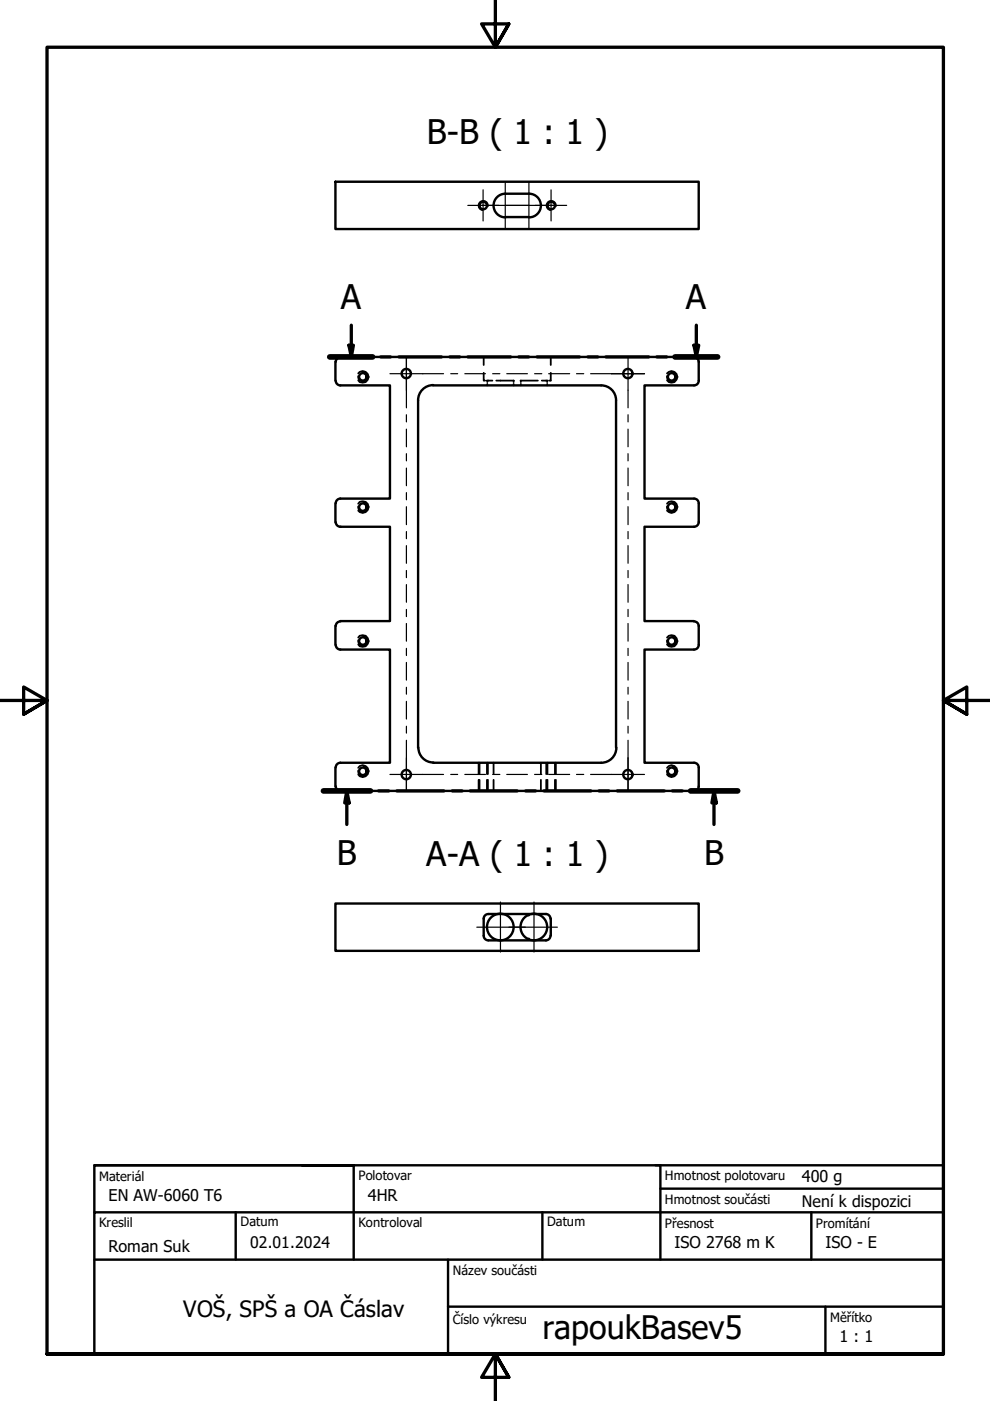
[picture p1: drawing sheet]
<svg xmlns="http://www.w3.org/2000/svg" width="210mm" height="297mm" viewBox="0 0 210 297" stroke-linecap="round" stroke-linejoin="round" font-family="sans-serif">
<g fill="none" stroke="#000" stroke-width=".38">
<path d="M75.9 79.2a1.23 1.23 0 0 1 1.9-.2 1.23 1.23 0 0 1 0 1.8 1.23 1.23 0 0 1-1.9-.2M102.6 79v1.7h.3M102.6 75.7v1.7M116.8 79v1.7h-.4M116.8 75.7v1.7M141.4 79.2a1.23 1.23 0 0 1 1.8-.2 1.23 1.23 0 0 1 0 1.8 1.23 1.23 0 0 1-1.8-.2M103.2 80.7h1.2M103.3 80.7v.3M103.3 81.4v.3M105.2 80.7h3.8M108.9 80.7v.3M108.9 81.4v.3"/>
<path d="M110.4 80.7h3.6M110.4 80.7v.3M110.4 81.4v.3M114.9 80.7h1.2M116 80.7v.3M116 81.4v.3M75.9 106.8a1.23 1.23 0 0 1 1.9-.2 1.23 1.23 0 0 1 0 1.8 1.23 1.23 0 0 1-1.9-.1M141.4 106.8a1.23 1.23 0 0 1 1.8-.2 1.23 1.23 0 0 1 0 1.8 1.23 1.23 0 0 1-1.8-.1M75.9 135.2a1.23 1.23 0 0 1 1.9-.2 1.23 1.23 0 0 1 0 1.8 1.23 1.23 0 0 1-1.9-.2M141.4 135.2a1.23 1.23 0 0 1 1.8-.2 1.23 1.23 0 0 1 0 1.8 1.23 1.23 0 0 1-1.8-.2M75.9 162.8a1.22 1.22 0 0 1 1.9-.2 1.22 1.22 0 0 1 0 1.8 1.22 1.22 0 0 1-1.9-.2M101.5 161.7v2.4"/>
<path d="M101.5 165.3v2.4M101.7 161.7v2.4M101.7 165.3v2.4M103.3 161.7v2.4M103.3 165.3v2.4M103.4 161.7v2.4M103.4 165.3v2.4M104.6 161.7v2.4M104.6 165.3v2.4M114.7 161.7v2.4M114.7 165.3v2.4M115.8 161.7v2.4"/>
<path d="M115.8 165.3v2.4M116.1 161.7v2.4M116.1 165.3v2.4M117.7 161.7v2.4M117.7 165.3v2.4M117.9 161.7v2.4M117.9 165.3v2.4M141.4 162.8a1.22 1.22 0 0 1 1.8-.2 1.22 1.22 0 0 1 0 1.8 1.22 1.22 0 0 1-1.8-.2"/>
</g>
<g fill="none" stroke="#000" stroke-width=".51">
<path d="M71.1 38.5h77v10.1h-77zM107.1 41.1h5.1a2.51 2.51 0 0 1 2.5 2.5 2.51 2.51 0 0 1-2.5 2.5M107.1 46h5M107.2 41.1a2.51 2.51 0 0 0-2.6 2.5 2.51 2.51 0 0 0 2.6 2.5M71.1 76.7v4M72.1 75.7h75M72.2 75.7a.98 .98 0 0 0-1 1M147.2 75.7a.98 .98 0 0 1 .9 1v4M71.2 80.7a.98 .98 0 0 0 1 1M72.1 81.7h10.6v24h-10.6M91.8 81.7h35.6M91.9 81.6a3.2 3.2 0 0 0-3.3 3.3v73.6"/>
<path d="M127.5 81.7a3.1 3.1 0 0 1 3.1 3.2v73.6M148.1 80.7a.98 .98 0 0 1-.9 1h-10.5v24h10.4a.99 .99 0 0 1 1 1M71.1 106.7v4M71.2 110.7a.98 .98 0 0 0 1 1M72.1 111.7h10.6v20h-10.6M72.2 105.7a.98 .98 0 0 0-1 1M148.1 110.7a.98 .98 0 0 1-.9 1h-10.5v20h10.4M148.1 106.7v4M71.1 132.7v4M71.2 136.7a.98 .98 0 0 0 1 1M72.1 137.7h10.6v24h-10.6M72.2 131.7a.98 .98 0 0 0-1 1"/>
<path d="M147.2 131.7a.98 .98 0 0 1 .9 1v4M148.1 136.7a.98 .98 0 0 1-.9 1h-10.5v24h10.4a.99 .99 0 0 1 1 1v4M88.7 158.5a3.1 3.1 0 0 0 3.2 3.2M130.7 158.5a3.2 3.2 0 0 1-3.2 3.2M71.1 162.7v4M71.2 166.7a.98 .98 0 0 0 1 1M72.2 161.7a.98 .98 0 0 0-1 1M91.8 161.7h35.6M148.1 166.7a.98 .98 0 0 1-.9 1h-75.1M71.1 191.6h77v10h-77zM102.6 198.4a.98 .98 0 0 0 .9 1M102.6 194.7v3.7"/>
<path d="M103.5 193.8a.98 .98 0 0 0-.9 1M103.6 193.8h12.2M103.6 199.4h12.2M112 199.1h.1M112 194h.1M115.7 193.8a.98 .98 0 0 1 1 1M116.7 198.4a.98 .98 0 0 1-1 1M116.8 194.7v3.7"/>
<circle cx="102.5" cy="43.6" r=".79"/>
<circle cx="116.9" cy="43.6" r=".79"/>
<circle cx="76.9" cy="79.9" r=".79"/>
<circle cx="86.1" cy="79.2" r=".98"/>
<circle cx="133.1" cy="79.2" r=".98"/>
<circle cx="142.4" cy="79.9" r=".79"/>
<circle cx="76.9" cy="107.5" r=".79"/>
<circle cx="142.4" cy="107.5" r=".79"/>
<circle cx="76.9" cy="135.9" r=".79"/>
<circle cx="142.4" cy="135.9" r=".79"/>
<circle cx="76.9" cy="163.5" r=".79"/>
<circle cx="86.1" cy="164.2" r=".98"/>
<circle cx="133.1" cy="164.2" r=".98"/>
<circle cx="142.4" cy="163.5" r=".79"/>
<circle cx="106.1" cy="196.6" r="2.83"/>
<circle cx="113.2" cy="196.5" r="2.83"/>
</g>
<path d="M103.4 43.7a.98 .98 0 0 0-.8-1.1 .98 .98 0 0 0-1.1 .8 .98 .98 0 0 0 .8 1.1M117.8 43.7a.98 .98 0 0 0-.8-1.1 .98 .98 0 0 0-1.1 .8 .98 .98 0 0 0 .8 1.1M77.1 78.9a.98 .98 0 0 1 .8 1.2 .98 .98 0 0 1-1.1 .8 .98 .98 0 0 1-.8-1.2M142.6 78.9a.98 .98 0 0 1 .8 1.2 .98 .98 0 0 1-1.2 .8 .98 .98 0 0 1-.8-1.2M77.1 106.6a.98 .98 0 0 1 .8 1.1 .98 .98 0 0 1-1.1 .8 .98 .98 0 0 1-.8-1.1M142.6 106.6a.98 .98 0 0 1 .8 1.1 .98 .98 0 0 1-1.2 .8 .98 .98 0 0 1-.8-1.1M77.1 134.9a.98 .98 0 0 1 .8 1.2 .98 .98 0 0 1-1.1 .8 .98 .98 0 0 1-.8-1.2M142.6 134.9a.98 .98 0 0 1 .8 1.2 .98 .98 0 0 1-1.2 .8 .98 .98 0 0 1-.8-1.2M77.1 162.6a.98 .98 0 0 1 .8 1.1 .98 .98 0 0 1-1.1 .8 .98 .98 0 0 1-.8-1.1M142.6 162.6a.98 .98 0 0 1 .8 1.1 .98 .98 0 0 1-1.2 .8 .98 .98 0 0 1-.8-1.1" fill="none" stroke="#000" stroke-width=".38"/>
<g fill="none" stroke="#000" stroke-width=".7">
<path d="M69.9 75.7h9.1M74 73.2h.9l-.4 2.5zM74.5 68.9v6.8M80.7 75.7h2.1M84.6 75.7h9M95.4 75.7h2.1M99.2 75.7h9.1M110 75.7h2.1M113.9 75.7h9M124.7 75.7h2M128.5 75.7h9M139.3 75.7h2.1"/>
<path d="M143.1 75.7h9M147.1 73.2h1l-.5 2.5zM147.6 68.9v6.8M68.6 167.7h9.9M73.5 167.7l.5 2.5h-.9zM73.5 167.7v7.1M80.3 167.7h2.1M84.1 167.7h10M95.9 167.7h2.1M99.7 167.7h10M111.4 167.7h2.1M115.3 167.7h10"/>
<path d="M127 167.7h2.1M130.9 167.7h9.9M142.6 167.7h2.1M146.4 167.7h10M151.4 167.7l.5 2.5h-1zM151.4 167.7v7.1"/>
</g>
<path d="M69.9 75.7h9.1M143.1 75.7h9M68.6 167.7h9.9M146.4 167.7h10" fill="none" stroke="#000" stroke-width="1.2"/>
<path d="M74 73.2h.9l-.4 2.5zM147.1 73.2h1l-.5 2.5zM73.5 167.7l.5 2.5h-.9zM151.4 167.7l.5 2.5h-1z" fill="#000"/>
<path d="M105 0v10l-2.9-4.9h5.8l-2.9 4.9 2.9-4.9M0 148.5h10l-5-2.8v5.7l5-2.9-5 2.9M210 148.5h-10l5-2.8v5.7l-5-2.9 5 2.9M10 287.1v-277.1h190v277.1h-190h190M107.9 292l-2.9-4.9 2.9 4.9h-5.8l2.9-4.9v9.9" fill="none" stroke="#000" stroke-width=".7"/>
<!-- layer: Nadpis (ANSI) -->
<path d="M140 252h60" fill="none" stroke="#000" stroke-width=".51"/>
<!-- layer: Nadpis (ISO) -->
<path d="M20 247.1h55h-11M20 257v-9.9h180v9.9M20 257h180v30.1h-180zM50 257v10.1M75 247.1v20M115 257v10.1M139 247.1h1v20M172 257v10.1M20 267.1h180M95 277h105M95 267.1v20M175 277v10.1" fill="none" stroke="#000" stroke-width=".51"/>
<g fill="none" stroke="#000" stroke-width=".25">
<path d="M107.1 38.5v10.1M112.1 38.5v10.1M99.2 43.5h6.5M102.2 43.5h9.9M102.4 40.2v6.6M107.1 43.5h10.1M113.5 43.5h6.6M116.8 40.2v6.6M86.2 75.7v7M129.7 79.2h7M86.2 160.7v7M133.2 160.7v7"/>
<path d="M101.1 196.6h10.3M106.1 191.2v10.7M107.9 196.6h10.3M113.2 191.2v10.7"/>
</g>
<!-- layer: Osa (ISO) -->
<g fill="none" stroke="#000" stroke-width=".25">
<path d="M82.7 79.2h11.3M86.2 75.7v10.8M95.6 79.2h1.4M98.6 79.2h4.3M104.5 79.2h1.5M107.4 79.2h4.4M113.3 79.2h1.6M116.3 79.2h4.5M122.2 79.2h1.6M125.2 79.2h11.5M133.2 75.7v10.8M86.2 87.9v1.6"/>
<path d="M86.2 91v3.7M86.2 96.2v1.5M86.2 99.2v3.8M133.2 87.9v1.6M133.2 91v3.7M133.2 96.2v1.5M133.2 99.2v3.8M86.2 104.4v1.6M86.2 107.4v3.8M86.2 112.7v1.5M86.2 115.7v3.7M133.2 104.4v1.6"/>
<path d="M133.2 107.4v3.8M133.2 112.7v1.5M133.2 115.7v3.7M86.2 121v1.5M86.2 123.9v3.8M86.2 129.2v1.5M86.2 132.2v3.7M86.2 137.5v1.5M133.2 121v1.5M133.2 123.9v3.8M133.2 129.2v1.5M133.2 132.2v3.7"/>
<path d="M133.2 137.5v1.5M86.2 140.4v3.8M86.2 145.7v1.5M86.2 148.7v3.7M86.2 154v1.4M86.2 157v10.7M133.2 140.4v3.8M133.2 145.7v1.5M133.2 148.7v3.7M133.2 154v1.4M133.2 157v10.7M82.7 164.2h11.3"/>
<path d="M95.6 164.2h1.4M98.6 164.2h4.3M104.5 164.2h1.5M107.4 164.2h4.4M113.3 164.2h1.6M116.3 164.2h4.5M122.2 164.2h1.6M125.2 164.2h11.5"/>
</g>
<g font-size="7.2">
<text x="90.5" y="30.6">B-B ( 1 : 1 )</text>
<text x="72.3" y="65.5">A</text>
<text x="145.4" y="65.5">A</text>
<text x="71.4" y="183.5">B</text>
<text x="90.4" y="183.6">A-A ( 1 : 1 )</text>
<text x="149.3" y="183.5">B</text>
</g>
<text font-size="6.9" x="115" y="284">rapoukBasev5</text>
<text font-size="4.8" x="38.9" y="279.2">VOŠ, SPŠ a OA Čáslav</text>
<g font-size="3.4">
<text x="170" y="250.6">400 g</text>
<text x="23" y="254.6">EN AW-6060 T6</text>
<text x="78" y="254.6">4HR</text>
<text x="170" y="255.8">Není k dispozici</text>
<text x="23" y="265.5">Roman Suk</text>
<text x="53" y="264.6">02.01.2024</text>
<text x="143" y="264.6">ISO 2768 m K</text>
<text x="175" y="264.6">ISO - E</text>
<text x="178" y="284.5">1 : 1</text>
</g>
<g font-size="2.7">
<text x="21" y="250.3">Materiál</text>
<text x="76" y="250.1">Polotovar</text>
<text x="141" y="250.1">Hmotnost polotovaru</text>
<text x="141" y="255.3">Hmotnost součásti</text>
<text x="21" y="260.1">Kreslil</text>
<text x="51" y="260">Datum</text>
<text x="76" y="260.1">Kontroloval</text>
<text x="116" y="260">Datum</text>
<text x="141" y="260.3">Přesnost</text>
<text x="173" y="260.3">Promítání</text>
<text x="96" y="270.3">Název součásti</text>
<text x="96" y="280.8">Číslo výkresu</text>
<text x="176" y="280.3">Měřítko</text>
</g>
</svg>
